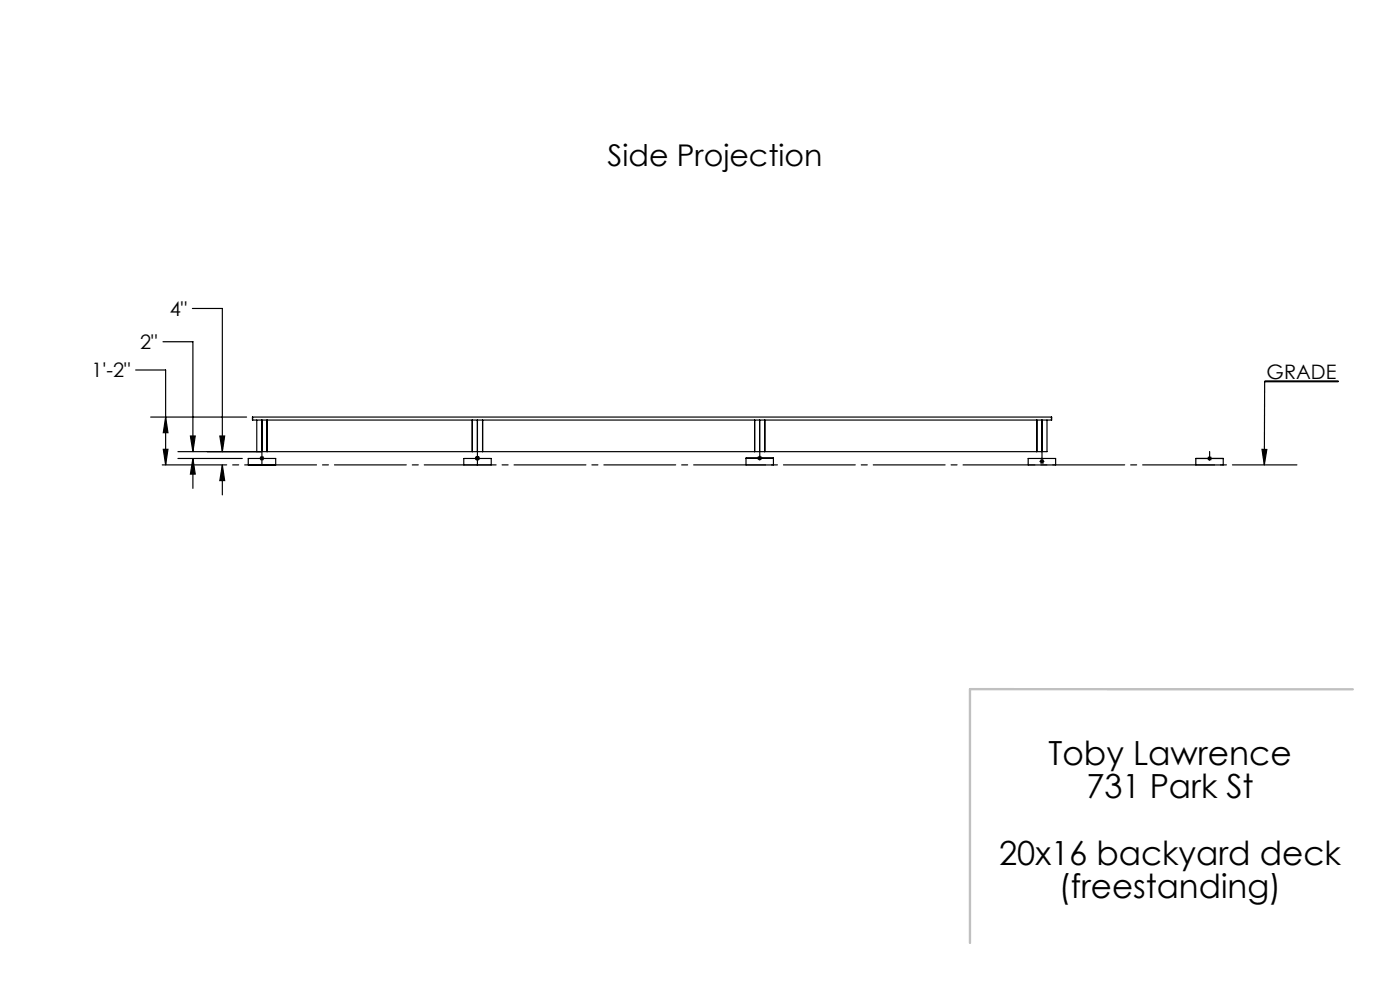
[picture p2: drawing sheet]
<svg xmlns="http://www.w3.org/2000/svg" width="297mm" height="210mm" viewBox="0 0 297 210" stroke-linecap="round" stroke-linejoin="round" font-family="sans-serif">
<g fill="none" stroke="#000" stroke-width=".25">
<path d="M28.8 78.5h6.3v20.1M34.6 72.5h6.3v23.3M40.8 65.4h6.4v30.4M32 88.5h20.3M34.6 95.3h1l-.5 3.3zM35.1 88.5l.5 3.3h-1zM37.7 97.3h13.7M40.4 92.5h1l-.5 3.3zM40.9 97.3l.5 3.3h-1zM40.9 97.3v6.3M46.6 92.5h1.1l-.5 3.3zM47.2 98.6l.5 3.3h-1.1z"/>
<path d="M47.2 98.6v6.4M52.7 97.3h5.8v1.3h-5.8zM53.6 88.5h169.5v.6h-169.5zM54.5 89.1v6.7M55.1 97.2h1M55.2 96.9l.7 .7M55.6 89.1v9.5M55.9 96.9l-.7 .7M56.7 89.1v6.7M98.4 97.3h5.8v1.3h-5.8zM100.2 89.1v6.7M100.8 97.2h1"/>
<path d="M100.9 96.9l.7 .7M101.3 89.1v9.5M101.6 96.9l-.7 .7M102.4 89.1v6.7M158.3 97.2h5.8v1.4h-5.8zM160.1 89.1v6.7M160.8 96.8l.7 .7M161.1 96.7v1M161.1 89.1v6.7M161.5 96.8l-.7 .7M162.2 89.1v6.7M218.1 97.3h5.8v1.3h-5.8z"/>
<path d="M220 89.1v6.7M220.5 97.9h1M220.7 97.5l.7 .8M221.1 89.1v9.3M221.4 97.5l-.7 .8M222.1 89.1v6.7h-184.4M223.1 88.5v.6M253.7 97.3h5.8v1.3h-5.8zM256.3 96.9l.7 .7M256.6 96.8v.9M257 96.9l-.7 .7M267.7 95.3h1l-.5 3.3z"/>
<path d="M283.9 80.9h-15.6l-.1 17.7"/>
</g>
<path d="M34.4 98.6h240.7" fill="none" stroke="#000" stroke-width=".25" stroke-dasharray="15.2 1.3 1.3 1.3" stroke-dashoffset="1.6"/>
<path d="M161.2 95.8v1.4M256.6 95.8v1.4" fill="none" stroke="#000" stroke-width=".25" stroke-dasharray="15.2 1.3 1.3 1.3"/>
<path d="M287 146.2h-81.2v53.8" fill="none" stroke="#c0c0c0" stroke-width=".5"/>
<g fill="#000">
<path d="M267.7 95.3h1l-.5 3.3z"/>
<path d="M35.1 88.5l.5 3.3h-1zM34.6 95.3h1l-.5 3.3zM40.4 92.5h1l-.5 3.3zM40.9 97.3l.5 3.3h-1zM46.6 92.5h1.1l-.5 3.3zM47.2 98.6l.5 3.3h-1.1z"/>
</g>
<g font-size="7.1">
<text x="222.4" y="162.3">Toby Lawrence</text>
<text x="230.5" y="169.3">731 Park St</text>
<text x="212" y="183.4">20x16 backyard deck</text>
<text x="224.7" y="190.5">(freestanding)</text>
</g>
<text font-size="6.3" x="128.9" y="35.2">Side Projection</text>
<g font-size="4.2">
<text x="36" y="67">4&quot;</text>
<text x="29.7" y="74.1">2&quot;</text>
<text x="19.4" y="80.1">1'-2&quot;</text>
<text x="268.7" y="80.3">GRADE</text>
</g>
</svg>
